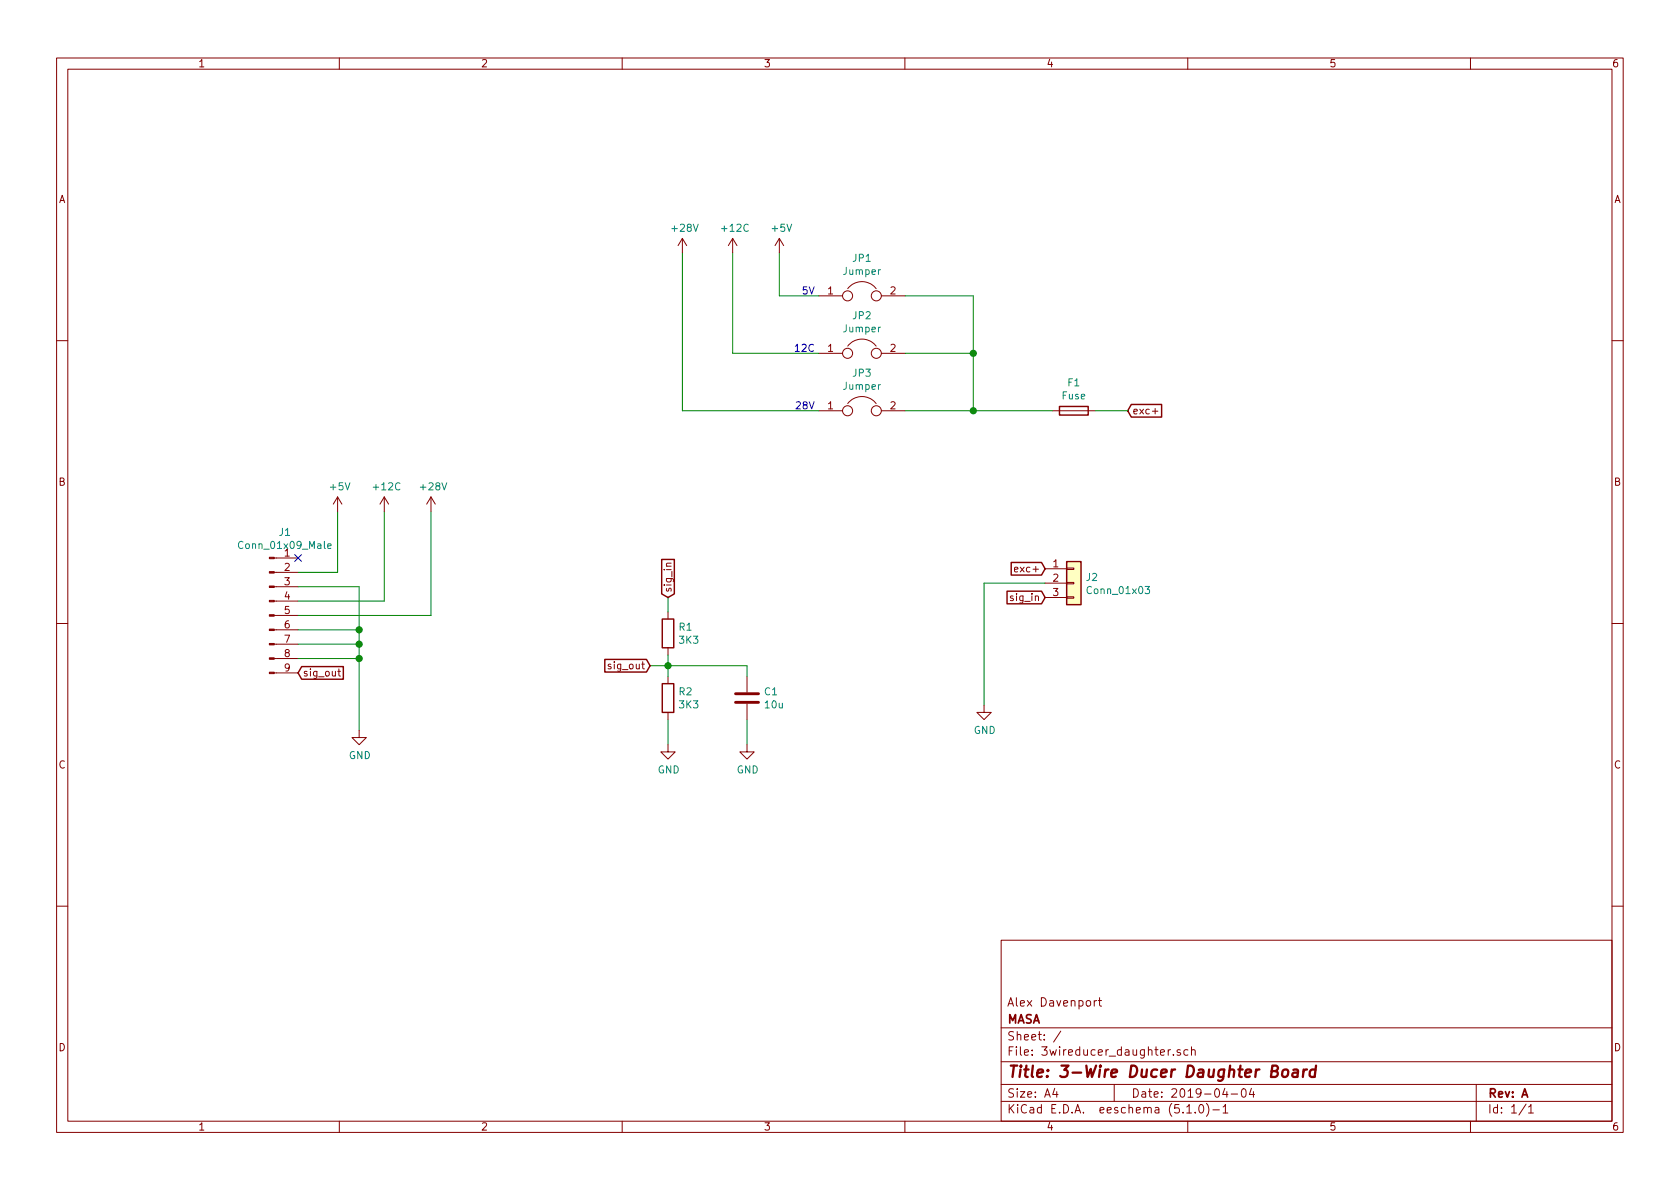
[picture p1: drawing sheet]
EESchema Schematic File Version 4
LIBS:3wireducer_daughter-cache
EELAYER 29 0
EELAYER END
$Descr A4 11693 8268
encoding utf-8
Sheet 1 1
Title "3-Wire Ducer Daughter Board"
Date "2019-04-04"
Rev "A"
Comp "MASA"
Comment1 "Alex Davenport"
Comment2 ""
Comment3 ""
Comment4 ""
$EndDescr
$Comp
L Connector:Conn_01x09_Male J1
U 1 1
P 1875 4275
F 0 "J1" H 1983 4856 50  0000 C CNN
F 1 "Conn_01x09_Male" H 1983 4765 50  0000 C CNN
F 2 "davenport_kicad_footprints:DaughterBoardConnector" H 1875 4275 50  0001 C CNN
F 3 "~" H 1875 4275 50  0001 C CNN
	1    1875 4275
	1    0    0    -1  
$EndComp
$Comp
L Device:R R1
U 1 1
P 4650 4400
F 0 "R1" H 4720 4446 50  0000 L CNN
F 1 "3K3" H 4720 4355 50  0000 L CNN
F 2 "Resistor_SMD:R_0805_2012Metric" V 4580 4400 50  0001 C CNN
F 3 "~" H 4650 4400 50  0001 C CNN
	1    4650 4400
	1    0    0    -1  
$EndComp
$Comp
L Device:R R2
U 1 1
P 4650 4850
F 0 "R2" H 4720 4896 50  0000 L CNN
F 1 "3K3" H 4720 4805 50  0000 L CNN
F 2 "Resistor_SMD:R_0805_2012Metric" V 4580 4850 50  0001 C CNN
F 3 "~" H 4650 4850 50  0001 C CNN
	1    4650 4850
	1    0    0    -1  
$EndComp
$Comp
L Device:C C1
U 1 1
P 5200 4850
F 0 "C1" H 5315 4896 50  0000 L CNN
F 1 "10u" H 5315 4805 50  0000 L CNN
F 2 "Capacitor_SMD:C_0805_2012Metric" H 5238 4700 50  0001 C CNN
F 3 "~" H 5200 4850 50  0001 C CNN
	1    5200 4850
	1    0    0    -1  
$EndComp
Wire Wire Line
	5200 5000 5200 5175
Wire Wire Line
	4650 5000 4650 5175
$Comp
L power:GND #PWR0101
U 1 1
P 4650 5175
F 0 "#PWR0101" H 4650 4925 50  0001 C CNN
F 1 "GND" H 4655 5002 50  0000 C CNN
F 2 "" H 4650 5175 50  0001 C CNN
F 3 "" H 4650 5175 50  0001 C CNN
	1    4650 5175
	1    0    0    -1  
$EndComp
$Comp
L power:GND #PWR0102
U 1 1
P 5200 5175
F 0 "#PWR0102" H 5200 4925 50  0001 C CNN
F 1 "GND" H 5205 5002 50  0000 C CNN
F 2 "" H 5200 5175 50  0001 C CNN
F 3 "" H 5200 5175 50  0001 C CNN
	1    5200 5175
	1    0    0    -1  
$EndComp
Wire Wire Line
	4650 4550 4650 4625
Wire Wire Line
	5200 4700 5200 4625
Wire Wire Line
	5200 4625 4650 4625
Connection ~ 4650 4625
Wire Wire Line
	4650 4625 4650 4700
$Comp
L Connector_Generic:Conn_01x03 J2
U 1 1
P 7475 4050
F 0 "J2" H 7555 4092 50  0000 L CNN
F 1 "Conn_01x03" H 7555 4001 50  0000 L CNN
F 2 "TerminalBlock_Phoenix:TerminalBlock_Phoenix_MPT-0,5-3-2.54_1x03_P2.54mm_Horizontal" H 7475 4050 50  0001 C CNN
F 3 "~" H 7475 4050 50  0001 C CNN
	1    7475 4050
	1    0    0    -1  
$EndComp
Wire Wire Line
	4650 4250 4650 4150
$Comp
L Device:Jumper JP1
U 1 1
P 6000 2050
F 0 "JP1" H 6000 2314 50  0000 C CNN
F 1 "Jumper" H 6000 2223 50  0000 C CNN
F 2 "Connector_PinHeader_2.54mm:PinHeader_1x02_P2.54mm_Vertical" H 6000 2050 50  0001 C CNN
F 3 "~" H 6000 2050 50  0001 C CNN
	1    6000 2050
	1    0    0    -1  
$EndComp
$Comp
L Device:Jumper JP2
U 1 1
P 6000 2450
F 0 "JP2" H 6000 2714 50  0000 C CNN
F 1 "Jumper" H 6000 2623 50  0000 C CNN
F 2 "Connector_PinHeader_2.54mm:PinHeader_1x02_P2.54mm_Vertical" H 6000 2450 50  0001 C CNN
F 3 "~" H 6000 2450 50  0001 C CNN
	1    6000 2450
	1    0    0    -1  
$EndComp
$Comp
L Device:Jumper JP3
U 1 1
P 6000 2850
F 0 "JP3" H 6000 3114 50  0000 C CNN
F 1 "Jumper" H 6000 3023 50  0000 C CNN
F 2 "Connector_PinHeader_2.54mm:PinHeader_1x02_P2.54mm_Vertical" H 6000 2850 50  0001 C CNN
F 3 "~" H 6000 2850 50  0001 C CNN
	1    6000 2850
	1    0    0    -1  
$EndComp
Wire Wire Line
	6850 4050 6850 4900
$Comp
L power:GND #PWR0103
U 1 1
P 6850 4900
F 0 "#PWR0103" H 6850 4650 50  0001 C CNN
F 1 "GND" H 6855 4727 50  0000 C CNN
F 2 "" H 6850 4900 50  0001 C CNN
F 3 "" H 6850 4900 50  0001 C CNN
	1    6850 4900
	1    0    0    -1  
$EndComp
Wire Wire Line
	6300 2050 6775 2050
Wire Wire Line
	6775 2050 6775 2450
Wire Wire Line
	6775 2850 6300 2850
Wire Wire Line
	6300 2450 6775 2450
Connection ~ 6775 2450
Wire Wire Line
	6775 2450 6775 2850
Wire Wire Line
	2500 4075 2500 4375
Connection ~ 2500 4375
Wire Wire Line
	2500 4375 2500 4475
Connection ~ 2500 4475
Wire Wire Line
	2500 4475 2500 4575
Connection ~ 2500 4575
Wire Wire Line
	2500 4575 2500 5075
$Comp
L power:GND #PWR0104
U 1 1
P 2500 5075
F 0 "#PWR0104" H 2500 4825 50  0001 C CNN
F 1 "GND" H 2505 4902 50  0000 C CNN
F 2 "" H 2500 5075 50  0001 C CNN
F 3 "" H 2500 5075 50  0001 C CNN
	1    2500 5075
	1    0    0    -1  
$EndComp
Text Notes 5675 2850 2    50   ~ 0
28V
Text Notes 5675 2050 2    50   ~ 0
5V
Text Notes 5675 2450 2    50   ~ 0
12C
NoConn ~ 2075 3875
$Comp
L Device:Fuse F1
U 1 1
P 7475 2850
F 0 "F1" V 7278 2850 50  0000 C CNN
F 1 "Fuse" V 7369 2850 50  0000 C CNN
F 2 "Fuse:Fuse_0805_2012Metric" V 7405 2850 50  0001 C CNN
F 3 "~" H 7475 2850 50  0001 C CNN
	1    7475 2850
	0    1    1    0   
$EndComp
Connection ~ 6775 2850
Wire Wire Line
	6775 2850 7325 2850
Wire Wire Line
	2075 3975 2350 3975
Wire Wire Line
	2350 3975 2350 3550
Wire Wire Line
	2675 4175 2675 3550
Wire Wire Line
	3000 4275 3000 3550
$Comp
L power:+5V #PWR?
U 1 1
P 2350 3550
F 0 "#PWR?" H 2350 3400 50  0001 C CNN
F 1 "+5V" H 2365 3723 50  0000 C CNN
F 2 "" H 2350 3550 50  0001 C CNN
F 3 "" H 2350 3550 50  0001 C CNN
	1    2350 3550
	1    0    0    -1  
$EndComp
$Comp
L power:+12C #PWR?
U 1 1
P 2675 3550
F 0 "#PWR?" H 2675 3400 50  0001 C CNN
F 1 "+12C" H 2690 3723 50  0000 C CNN
F 2 "" H 2675 3550 50  0001 C CNN
F 3 "" H 2675 3550 50  0001 C CNN
	1    2675 3550
	1    0    0    -1  
$EndComp
$Comp
L power:+28V #PWR?
U 1 1
P 3000 3550
F 0 "#PWR?" H 3000 3400 50  0001 C CNN
F 1 "+28V" H 3015 3723 50  0000 C CNN
F 2 "" H 3250 3600 50  0001 C CNN
F 3 "" H 3250 3600 50  0001 C CNN
	1    3000 3550
	1    0    0    -1  
$EndComp
Wire Wire Line
	2075 4175 2675 4175
Wire Wire Line
	2075 4275 3000 4275
Text GLabel 2075 4675 2    50   Input ~ 0
sig_out
Wire Wire Line
	4650 4625 4525 4625
Text GLabel 4525 4625 0    50   Input ~ 0
sig_out
Wire Wire Line
	5700 2050 5425 2050
Wire Wire Line
	5425 2050 5425 1750
Wire Wire Line
	5700 2450 5100 2450
Wire Wire Line
	5100 2450 5100 1750
Wire Wire Line
	5700 2850 4750 2850
Wire Wire Line
	4750 2850 4750 1750
$Comp
L power:+28V #PWR?
U 1 1
P 4750 1750
F 0 "#PWR?" H 4750 1600 50  0001 C CNN
F 1 "+28V" H 4765 1923 50  0000 C CNN
F 2 "" H 5000 1800 50  0001 C CNN
F 3 "" H 5000 1800 50  0001 C CNN
	1    4750 1750
	1    0    0    -1  
$EndComp
$Comp
L power:+12C #PWR?
U 1 1
P 5100 1750
F 0 "#PWR?" H 5100 1600 50  0001 C CNN
F 1 "+12C" H 5115 1923 50  0000 C CNN
F 2 "" H 5100 1750 50  0001 C CNN
F 3 "" H 5100 1750 50  0001 C CNN
	1    5100 1750
	1    0    0    -1  
$EndComp
$Comp
L power:+5V #PWR?
U 1 1
P 5425 1750
F 0 "#PWR?" H 5425 1600 50  0001 C CNN
F 1 "+5V" H 5440 1923 50  0000 C CNN
F 2 "" H 5425 1750 50  0001 C CNN
F 3 "" H 5425 1750 50  0001 C CNN
	1    5425 1750
	1    0    0    -1  
$EndComp
Text GLabel 7850 2850 2    50   Input ~ 0
exc+
Text GLabel 4650 4150 1    50   Input ~ 0
sig_in
Wire Wire Line
	2075 4375 2500 4375
Wire Wire Line
	2075 4475 2500 4475
Wire Wire Line
	2075 4575 2500 4575
Wire Wire Line
	2075 4075 2500 4075
Text GLabel 7275 3950 0    50   Input ~ 0
exc+
Wire Wire Line
	6850 4050 7275 4050
Text GLabel 7275 4150 0    50   Input ~ 0
sig_in
Wire Wire Line
	7625 2850 7850 2850
$EndSCHEMATC
